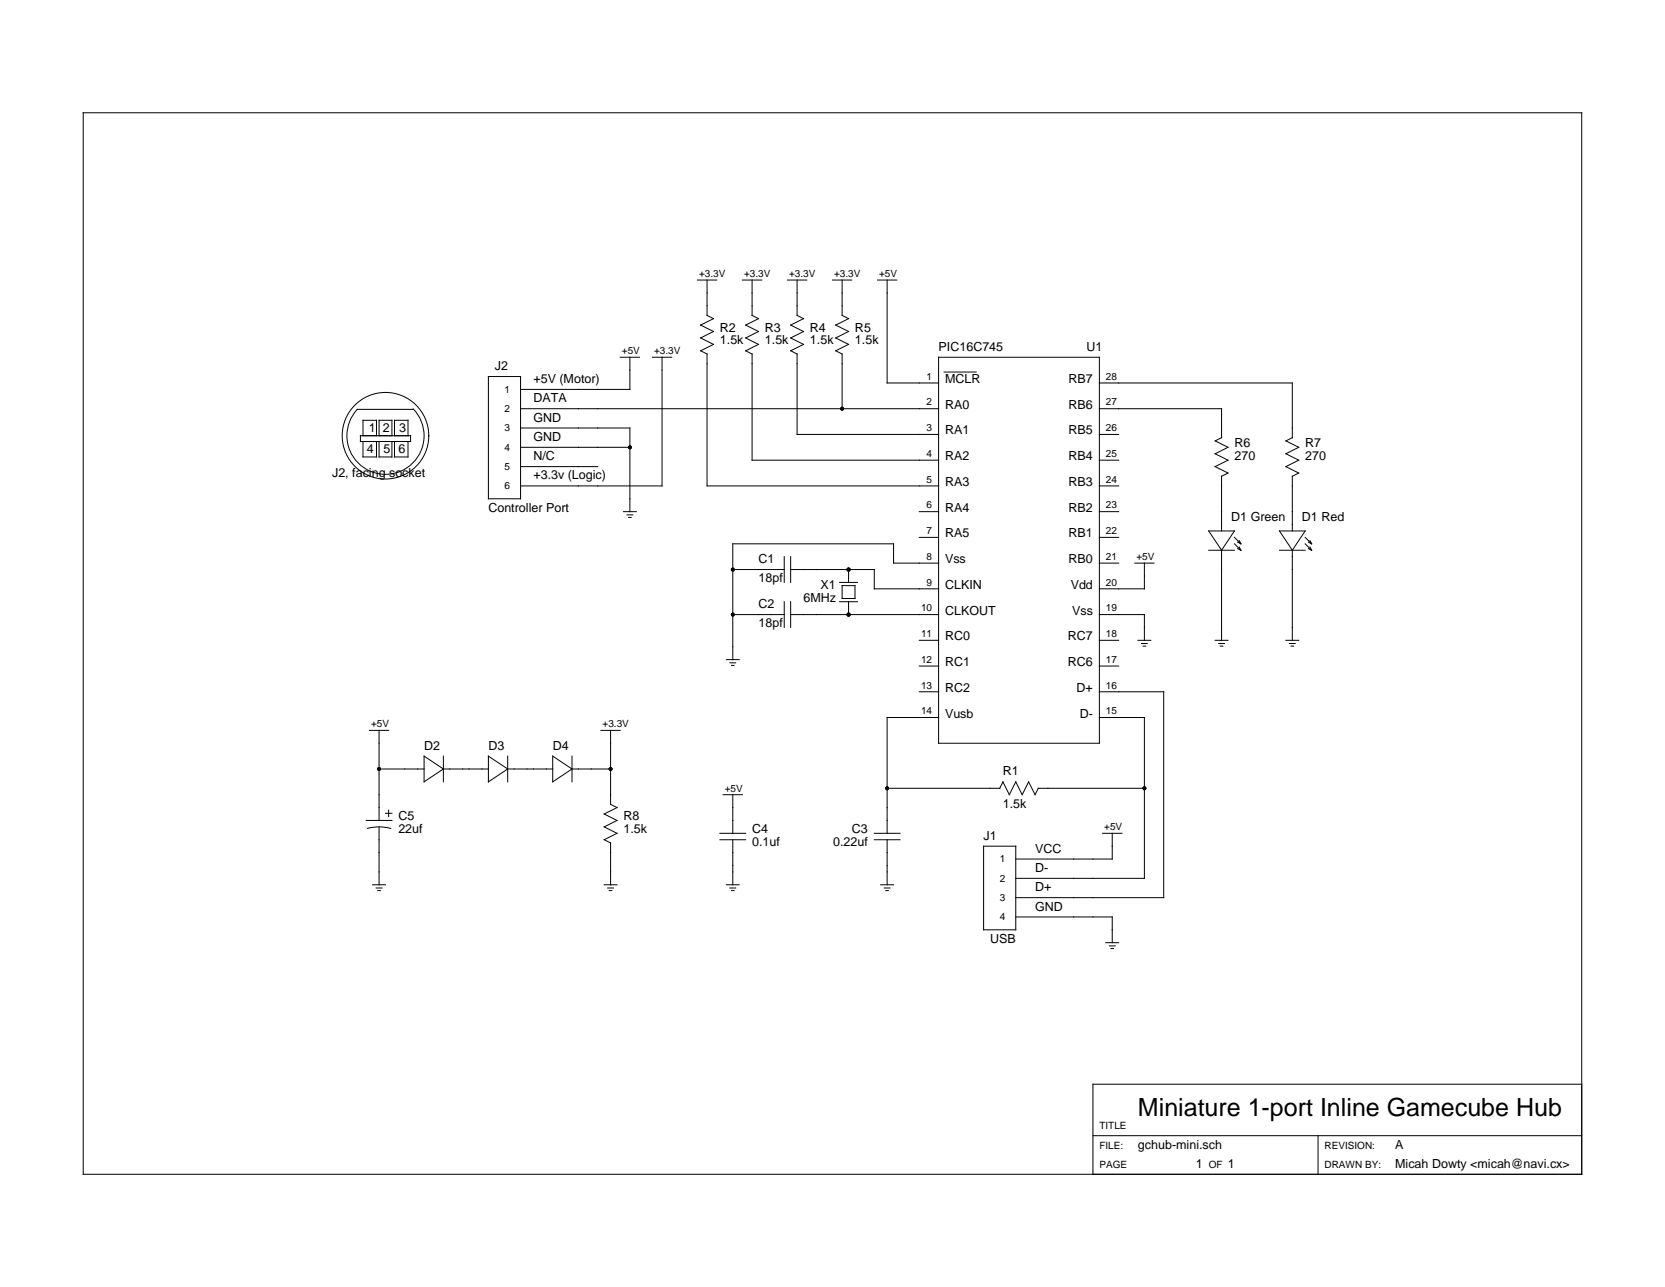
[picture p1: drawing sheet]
<svg xmlns="http://www.w3.org/2000/svg" width="279mm" height="216mm" viewBox="0 0 279 216" stroke-linecap="round" stroke-linejoin="round" font-family="sans-serif">
<g fill="none" stroke="#000" stroke-width=".17">
<path d="M14 18.9h251.4v178.1h-251.4zM104.1 59.9h3.2M105.7 59.9v5.4h-18.3M109.5 59.9h3.2M111.1 59.9v21.6h-23.7M117 47h3.3M118.7 59.4v22.1h38.8M118.7 47v5.9l1 .6-2.1 1 2.1 1.1-2.1 1.1 2.1 1.1-2.1 1.1 1.1 .5M124.6 47h3.2M126.2 59.4v17.8h31.3M126.2 47v5.9l1.1 .6-2.2 1 2.2 1.1-2.2 1.1 2.2 1.1-2.2 1.1 1.1 .5M132.1 47h3.3"/>
<path d="M133.8 59.4v13.5h23.7M133.8 47v5.9l1 .6-2.1 1 2.1 1.1-2.1 1.1 2.1 1.1-2.1 1.1 1.1 .5M139.7 47h3.2M141.3 47v5.9l1.1 .6-2.2 1 2.2 1.1-2.2 1.1 2.2 1.1-2.2 1.1 1.1 .5M141.3 59.4v9.2M147.2 47h3.3M148.9 47v17.2h8.6M157.5 59.9h27v64.8h-27zM60.5 73.1h8.4v1h-8.4zM60.9 73.1v-2.6h2.3v2.6M60.9 74.1v2.6h2.3v-2.6M63.6 73.1v-2.6h2.2v2.6"/>
<path d="M63.6 74.1v2.6h2.2v-2.6M66.2 73.1v-2.6h2.3v2.6M66.2 74.1v2.6h2.3v-2.6M69.3 68.6a6.5 6.5 0 0 1 0 9.1 6.5 6.5 0 0 1-9.1 .1 6.5 6.5 0 0 1-.2-9.1h9.3M82 63.2h5.4v20.5h-5.4zM87.4 68.6h70.1M87.4 75h18.3M87.4 71.8h18.3v14M87.4 78.3h12.9M158.4 62.4h5.4M184.5 64.2h32.4v9.2M184.5 68.6h20.5v4.8"/>
<path d="M184.5 72.9h3.2M184.5 77.2h3.2M205 73.4l-1.1 .6 2.2 1-2.2 1.1 2.2 1.1-2.2 1.1 2.2 1.1-1.1 .5v9.2M216.9 73.4l-1.1 .6 2.1 1-2.1 1.1 2.1 1.1-2.1 1.1 2.1 1.1-1 .5v9.2M104.6 85.8h2.2M105.2 86.4h1M105.5 86.8h.4M123 95.5h8.6M131.6 93.4v4.3M132.7 95.5h14v3.3h10.8M132.7 93.4v4.3M140.9 97.7h3"/>
<path d="M141.3 98.2h2.2v2.2h-2.2zM142.4 95.5v2.2M154.3 85.8h3.2M154.3 90.1h3.2M157.5 94.5h-7.6v-3.3h-26.9v19.5M184.5 81.5h3.2M184.5 85.8h3.2M184.5 90.1h3.2M184.5 94.5h3.2M190.4 94.5h3.3M192 94.5v4.3h-7.5M202.8 89.1h4.3l-2.1 3.2z"/>
<path d="M202.8 92.3h4.3M205 92.3v15.1M207.1 90.1l1.1 1.1M207.1 91.2l1.1 1.1M207.7 92l.5 .3M207.7 91l.5 .2M208 91.8l.2 .5M208 90.7l.2 .5M214.7 89.1h4.3l-2.1 3.2zM214.7 92.3h4.3M216.9 92.3v15.1M219 90.1l1.1 1.1"/>
<path d="M219 91.2l1.1 1.1M219.6 92l.5 .3M219.6 91l.5 .2M219.8 91.8l.3 .5M219.8 90.7l.3 .5M121.9 110.7h2.1M122.5 111.2h1M122.8 111.6h.4M123 103.1h8.6M131.6 100.9v4.4M132.7 103.1h24.8M132.7 100.9v4.4"/>
<path d="M140.9 100.9h3M142.4 100.9v2.2M154.3 107.4h3.2M154.3 111.7h3.2M154.3 116h3.2M184.5 116h10.8v34.6h-24.8M184.5 103.1h7.5v4.3M184.5 107.4h3.2M184.5 111.7h3.2M191 107.4h2.1M191.6 108h.9M191.8 108.4h.5"/>
<path d="M203.9 107.4h2.2M204.5 108h1M204.8 108.4h.4M215.8 107.4h2.1M216.4 108h.9M216.6 108.4h.5M61.5 137.6h4.3M61.7 139a7.6 7.6 0 0 1 3.9 0M62 122.5h3.2M63.6 122.5v15.1M63.6 138.7v9.7M63.6 129h7.6"/>
<path d="M64.7 136.4h1.1M65.2 135.9v1.1M71.2 126.8l3.2 2.2-3.2 2.2zM74.4 129h7.6M74.4 126.8v4.4M82 126.8l3.2 2.2-3.2 2.2zM85.2 129h7.5M85.2 126.8v4.4M92.7 126.8l3.3 2.2-3.3 2.2zM96 129h6.5M96 126.8v4.4M100.8 122.5h3.3"/>
<path d="M102.5 122.5v12.4l1 .6-2.1 1.1 2.1 1-2.1 1.1 2.1 1.1-2.1 1.1 1.1 .5M120.8 139.8h4.3M121.3 133.3h3.3M123 133.3v6.5M146.7 139.8h4.3M148.9 132.2h18.9l.5-1 1.1 2.1 1.1-2.1 1 2.1 1.1-2.1 1.1 2.1 .5-1.1h17.8M157.5 120.4h-8.6v19.4M184.5 120.4h7.5v26.9h-21.5M185 139.8h3.3M186.6 139.8v4.3h-16.1M62.5 148.4h2.2M63.1 149h1"/>
<path d="M63.4 149.4h.4M101.4 148.4h2.1M102 149h.9M102.2 149.4h.5M102.5 141.4v7M120.8 140.9h4.3M121.9 148.4h2.1M122.5 149h1M122.8 149.4h.4M123 140.9v7.5M146.7 140.9h4.3M147.8 148.4h2.1"/>
<path d="M148.4 149h1M148.7 149.4h.4M148.9 140.9v7.5M165.1 142h5.4v14h-5.4zM170.5 153.8h16.1v4.3M185.6 158.1h2.1M186.2 158.7h.9M186.4 159.1h.5M183.4 190.5h82M221.2 190.5v6.5M265.4 181.9h-82v15.1"/>
<circle cx="64.7" cy="73.1" r="7.3"/>
</g>
<g fill="#000">
<circle cx="105.7" cy="75" r=".32"/>
<circle cx="141.3" cy="68.6" r=".32"/>
<circle cx="123" cy="95.5" r=".32"/>
<circle cx="142.4" cy="95.5" r=".32"/>
<circle cx="123" cy="103.1" r=".32"/>
<circle cx="142.4" cy="103.1" r=".32"/>
<circle cx="63.6" cy="129" r=".32"/>
<circle cx="102.5" cy="129" r=".32"/>
<circle cx="148.9" cy="132.2" r=".32"/>
<circle cx="192" cy="132.2" r=".32"/>
</g>
<text font-size="4.2" x="191" y="187.3">Miniature 1-port Inline Gamecube Hub</text>
<g font-size="2.1">
<text x="120.8" y="55.6">R2</text>
<text x="120.8" y="57.8">1.5k</text>
<text x="128.4" y="55.6">R3</text>
<text x="128.4" y="57.8">1.5k</text>
<text x="135.9" y="55.6">R4</text>
<text x="135.9" y="57.8">1.5k</text>
<text x="143.5" y="55.6">R5</text>
<text x="143.5" y="57.8">1.5k</text>
<text x="157.5" y="58.9">PIC16C745</text>
<text x="182.3" y="58.9">U1</text>
<text x="83" y="62.1">J2</text>
<text x="89.5" y="64.2">+5V (Motor)</text>
<text x="158.6" y="64.2">MCLR</text>
<text x="179.3" y="64.2">RB7</text>
<text x="89.5" y="67.5">DATA</text>
<text x="89.5" y="70.7">GND</text>
<text x="158.6" y="68.6">RA0</text>
<text x="179.3" y="68.6">RB6</text>
<text x="61.6" y="76">4</text>
<text x="61.9" y="72.4">1</text>
<text x="64.3" y="72.4">2</text>
<text x="64.4" y="76">5</text>
<text x="66.8" y="76">6</text>
<text x="67" y="72.4">3</text>
<text x="89.5" y="74">GND</text>
<text x="89.5" y="77.2">N/C</text>
<text x="158.6" y="72.9">RA1</text>
<text x="158.6" y="77.2">RA2</text>
<text x="179.3" y="77.2">RB4</text>
<text x="179.3" y="72.9">RB5</text>
<text x="207.1" y="75">R6</text>
<text x="207.1" y="77.2">270</text>
<text x="219" y="75">R7</text>
<text x="219" y="77.2">270</text>
<text x="55.7" y="80">J2, facing socket</text>
<text x="89.5" y="80.4">+3.3v (Logic)</text>
<text x="158.6" y="81.5">RA3</text>
<text x="179.3" y="81.5">RB3</text>
<text x="82" y="85.8">Controller Port</text>
<text x="158.6" y="85.8">RA4</text>
<text x="179.3" y="85.8">RB2</text>
<text x="206.6" y="87.5">D1 Green</text>
<text x="218.5" y="87.5">D1 Red</text>
<text x="127.3" y="94.5">C1</text>
<text x="158.6" y="90.1">RA5</text>
<text x="158.6" y="94.5">Vss</text>
<text x="179.3" y="94.5">RB0</text>
<text x="179.3" y="90.1">RB1</text>
<text x="127.3" y="97.7">18pf</text>
<text x="134.8" y="100.9">6MHz</text>
<text x="137.7" y="98.8">X1</text>
<text x="158.6" y="98.8">CLKIN</text>
<text x="179.7" y="98.8">Vdd</text>
<text x="127.3" y="102">C2</text>
<text x="127.3" y="105.3">18pf</text>
<text x="158.6" y="103.1">CLKOUT</text>
<text x="158.6" y="107.4">RC0</text>
<text x="179.2" y="107.4">RC7</text>
<text x="179.9" y="103.1">Vss</text>
<text x="158.6" y="111.7">RC1</text>
<text x="179.2" y="111.7">RC6</text>
<text x="158.6" y="116">RC2</text>
<text x="180.7" y="116">D+</text>
<text x="71.2" y="125.8">D2</text>
<text x="82" y="125.8">D3</text>
<text x="92.7" y="125.8">D4</text>
<text x="158.6" y="120.4">Vusb</text>
<text x="181.2" y="120.4">D-</text>
<text x="168.3" y="130.1">R1</text>
<text x="66.8" y="137.6">C5</text>
<text x="104.6" y="137.6">R8</text>
<text x="168.3" y="135.5">1.5k</text>
<text x="66.8" y="139.8">22uf</text>
<text x="104.6" y="139.8">1.5k</text>
<text x="126.2" y="139.8">C4</text>
<text x="126.2" y="142">0.1uf</text>
<text x="139.8" y="141.9">0.22uf</text>
<text x="142.9" y="139.8">C3</text>
<text x="165.1" y="140.9">J1</text>
<text x="173.7" y="143">VCC</text>
<text x="173.7" y="146.3">D-</text>
<text x="173.7" y="149.5">D+</text>
<text x="173.7" y="152.7">GND</text>
<text x="166.1" y="158.1">USB</text>
<text x="191" y="192.7">gchub-mini.sch</text>
<text x="200.7" y="195.9">1</text>
<text x="206.1" y="195.9">1</text>
<text x="234.1" y="192.7">A</text>
<text x="234.1" y="195.9">Micah Dowty &lt;micah@navi.cx&gt;</text>
</g>
<g font-size="1.7">
<text x="117.3" y="46.4">+3.3V</text>
<text x="124.9" y="46.4">+3.3V</text>
<text x="132.4" y="46.4">+3.3V</text>
<text x="140" y="46.4">+3.3V</text>
<text x="147.5" y="46.4">+5V</text>
<text x="104.4" y="59.4">+5V</text>
<text x="109.7" y="59.4">+3.3V</text>
<text x="84.7" y="65.9">1</text>
<text x="155.5" y="63.7">1</text>
<text x="185.6" y="63.7">28</text>
<text x="84.7" y="69.1">2</text>
<text x="155.5" y="68">2</text>
<text x="185.6" y="68">27</text>
<text x="84.7" y="75.6">4</text>
<text x="84.7" y="72.3">3</text>
<text x="155.5" y="72.3">3</text>
<text x="155.5" y="76.7">4</text>
<text x="185.6" y="76.7">25</text>
<text x="185.6" y="72.3">26</text>
<text x="84.7" y="82.1">6</text>
<text x="84.7" y="78.8">5</text>
<text x="155.5" y="81">5</text>
<text x="185.6" y="81">24</text>
<text x="155.5" y="85.3">6</text>
<text x="155.5" y="89.6">7</text>
<text x="185.6" y="89.6">22</text>
<text x="185.6" y="85.3">23</text>
<text x="155.5" y="93.9">8</text>
<text x="185.6" y="93.9">21</text>
<text x="190.7" y="93.9">+5V</text>
<text x="155.5" y="98.2">9</text>
<text x="185.6" y="98.2">20</text>
<text x="154.6" y="102.6">10</text>
<text x="154.6" y="106.9">11</text>
<text x="185.6" y="106.9">18</text>
<text x="185.6" y="102.6">19</text>
<text x="154.6" y="111.2">12</text>
<text x="185.6" y="111.2">17</text>
<text x="154.6" y="115.5">13</text>
<text x="154.6" y="119.8">14</text>
<text x="185.6" y="119.8">15</text>
<text x="185.6" y="115.5">16</text>
<text x="62.3" y="122">+5V</text>
<text x="101.1" y="122">+3.3V</text>
<text x="121.6" y="132.8">+5V</text>
<text x="185.3" y="139.3">+5V</text>
<text x="167.8" y="147.9">2</text>
<text x="167.8" y="144.6">1</text>
<text x="167.8" y="151.1">3</text>
<text x="167.8" y="154.4">4</text>
<text x="184.5" y="189.4">TITLE</text>
<text x="184.5" y="192.7">FILE:</text>
<text x="184.5" y="195.9">PAGE</text>
<text x="202.8" y="195.9">OF</text>
<text x="222.3" y="192.7">REVISION:</text>
<text x="222.3" y="195.9">DRAWN BY:</text>
</g>
</svg>
